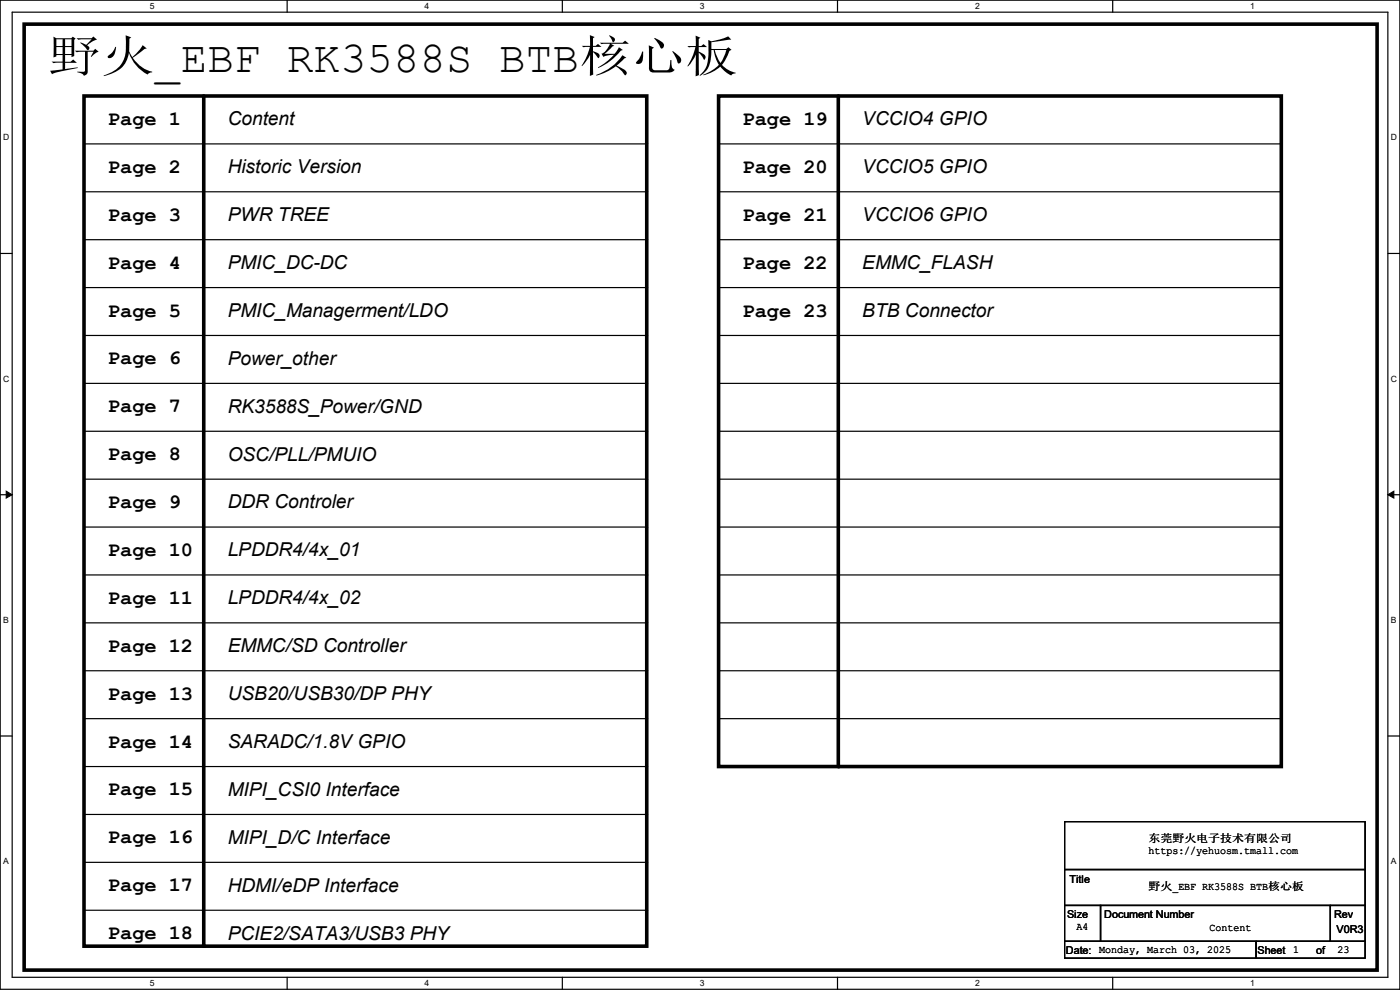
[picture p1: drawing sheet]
<svg xmlns="http://www.w3.org/2000/svg" width="297mm" height="210mm" viewBox="0 0 297 210" stroke-linecap="round" stroke-linejoin="round" font-family="sans-serif">
<path d="M0 0h297v209.8h-297zM2.6 2.6h291.8v204.7h-291.8z" fill="none" stroke="#000" stroke-width=".25"/>
<g fill="#fff">
<path d="M31.7 .3h1v2h-1z"/>
<path d="M31.7 207.6h1v2h-1z"/>
</g>
<path d="M60.9 0v2.6M60.9 207.3v2.5" fill="none" stroke="#000" stroke-width=".25"/>
<g fill="#fff">
<path d="M90.1 .3h1v2h-1z"/>
<path d="M90.1 207.6h1v2h-1z"/>
</g>
<path d="M119.3 0v2.6M119.3 207.3v2.5" fill="none" stroke="#000" stroke-width=".25"/>
<g fill="#fff">
<path d="M148.5 .3h.9v2h-.9z"/>
<path d="M148.5 207.6h.9v2h-.9z"/>
</g>
<path d="M177.7 0v2.6M177.7 207.3v2.5" fill="none" stroke="#000" stroke-width=".25"/>
<g fill="#fff">
<path d="M206.8 .3h1v2h-1z"/>
<path d="M206.8 207.6h1v2h-1z"/>
</g>
<path d="M236.1 0v2.6M236.1 207.3v2.5" fill="none" stroke="#000" stroke-width=".25"/>
<g fill="#fff">
<path d="M265.2 .3h1v2h-1z"/>
<path d="M265.2 207.6h1v2h-1z"/>
<path d="M.7 28.2h1.2v1.9h-1.2z"/>
<path d="M295.1 28.2h1.2v1.9h-1.2z"/>
<path d="M.7 79.3h1.2v2h-1.2z"/>
<path d="M295.1 79.3h1.2v2h-1.2z"/>
</g>
<path d="M0 53.8h2.6M294.4 53.8h2.6" fill="none" stroke="#000" stroke-width=".25"/>
<g fill="#fff">
<path d="M.7 130.5h1.2v2h-1.2z"/>
<path d="M295.1 130.5h1.1v2h-1.1z"/>
</g>
<path d="M0 104.9h2.6M294.4 104.9h2.6" fill="none" stroke="#000" stroke-width=".25"/>
<path d="M1.3 104.2l1.3 .7-1.3 .8zM294.4 104.9l1.3-.7v1.5z" fill="#000" stroke="#000" stroke-width=".21"/>
<g fill="#fff">
<path d="M.7 181.7h1.2v2h-1.2z"/>
<path d="M295.1 181.7h1.1v2h-1.1z"/>
</g>
<g fill="none" stroke="#000" stroke-width=".25">
<path d="M17.8 30.5h119.4M137.2 30.5h.1M152.4 30.5h119.4M271.8 30.5h.1M17.8 40.7h119.4M17.8 50.8h119.4M137.2 40.7h.1M137.2 50.8h.1M152.4 40.7h119.4M152.4 50.8h119.4M271.8 40.7h.1M271.8 50.8h.1"/>
<path d="M17.8 61h119.4M17.8 71.2h119.4M137.2 61h.1M137.2 71.2h.1M152.4 61h119.4M152.4 71.2h119.4M271.8 61h.1M271.8 71.2h.1M17.8 81.3h119.4M17.8 91.5h119.4M137.2 81.3h.1M137.2 91.5h.1"/>
<path d="M152.4 81.3h119.4M152.4 91.5h119.4M271.8 81.3h.1M271.8 91.5h.1M17.8 101.6h119.4M17.8 111.8h119.4M137.2 101.6h.1M137.2 111.8h.1M152.4 101.6h119.4M152.4 111.8h119.4M271.8 101.6h.1M271.8 111.8h.1"/>
<path d="M17.8 122h119.4M17.8 132.1h119.4M137.2 122h.1M137.2 132.1h.1M152.4 122h119.4M152.4 132.1h119.4M271.8 122h.1M271.8 132.1h.1M0 156.1h2.6M17.8 152.4h119.4M17.8 142.3h119.4M137.2 152.4h.1"/>
<path d="M137.2 142.3h.1M152.4 152.4h119.4M152.4 142.3h119.4M271.8 152.4h.1M271.8 142.3h.1M294.4 156.1h2.6M17.8 162.6h119.4M17.8 172.8h119.4M137.2 162.6h.1M137.2 172.8h.1M152.4 162.6h119.4M225.8 174.3h63.8v10.1h-63.8z"/>
<path d="M271.8 162.6h.1M17.8 182.9h119.4M17.8 193.1h119.4M137.2 182.9h.1M137.2 193.1h.1M225.8 184.4h63.8v7.7h-63.8zM225.8 192.1h7.7v7.6h-7.7zM225.8 199.7h40.7v3.5h-40.7zM233.5 192.1h48.7v7.6h-48.7zM266.5 199.7h23.1v3.5h-23.1zM282.2 192.1h7.4v7.6h-7.4z"/>
</g>
<path d="M5.1 5.1h287v200.7h-287zM17.8 20.4h119.4v180.3h-119.4zM43.2 20.4v180.3M152.4 20.4h119.4v142.2h-119.4zM177.8 20.4v142.2" fill="none" stroke="#000" stroke-width=".76"/>
<g fill="#000">
<circle cx="177.8" cy="162.6" r=".38"/>
<circle cx="43.2" cy="200.7" r=".38"/>
</g>
<text font-size="9.4" x="10.2" y="15.2">野火_EBF RK3588S BTB核心板</text>
<g font-size="4.3">
<text x="22.9" y="26.5">Page 1</text>
<text x="157.5" y="26.5">Page 19</text>
<text x="22.9" y="36.7">Page 2</text>
<text x="157.5" y="36.7">Page 20</text>
<text x="22.9" y="46.8">Page 3</text>
<text x="157.5" y="46.8">Page 21</text>
<text x="22.9" y="57">Page 4</text>
<text x="157.5" y="57">Page 22</text>
<text x="22.9" y="67.1">Page 5</text>
<text x="157.5" y="67.1">Page 23</text>
<text x="22.9" y="77.3">Page 6</text>
<text x="22.9" y="87.5">Page 7</text>
<text x="22.9" y="97.6">Page 8</text>
<text x="22.9" y="107.8">Page 9</text>
<text x="22.9" y="117.9">Page 10</text>
<text x="22.9" y="128.1">Page 11</text>
<text x="22.9" y="138.3">Page 12</text>
<text x="22.9" y="148.4">Page 13</text>
<text x="22.9" y="158.6">Page 14</text>
<text x="22.9" y="168.7">Page 15</text>
<text x="22.9" y="178.9">Page 16</text>
<text x="22.9" y="189.1">Page 17</text>
<text x="22.9" y="199.2">Page 18</text>
</g>
<g font-size="4.1">
<text x="48.3" y="26.6">Content</text>
<text x="182.9" y="26.6">VCCIO4 GPIO</text>
<text x="48.3" y="36.7">Historic Version</text>
<text x="182.9" y="36.7">VCCIO5 GPIO</text>
<text x="48.3" y="46.9">PWR TREE</text>
<text x="182.9" y="46.9">VCCIO6 GPIO</text>
<text x="48.3" y="57.1">PMIC_DC-DC</text>
<text x="182.9" y="57.1">EMMC_FLASH</text>
<text x="48.3" y="67.2">PMIC_Managerment/LDO</text>
<text x="182.9" y="67.2">BTB Connector</text>
<text x="48.3" y="77.4">Power_other</text>
<text x="48.3" y="87.5">RK3588S_Power/GND</text>
<text x="48.3" y="97.7">OSC/PLL/PMUIO</text>
<text x="48.3" y="107.9">DDR Controler</text>
<text x="48.3" y="118">LPDDR4/4x_01</text>
<text x="48.3" y="128.2">LPDDR4/4x_02</text>
<text x="48.3" y="138.3">EMMC/SD Controller</text>
<text x="48.3" y="148.5">USB20/USB30/DP PHY</text>
<text x="48.3" y="158.7">SARADC/1.8V GPIO</text>
<text x="48.3" y="168.8">MIPI_CSI0 Interface</text>
<text x="48.3" y="179">MIPI_D/C Interface</text>
<text x="48.3" y="189.1">HDMI/eDP Interface</text>
<text x="48.3" y="199.3">PCIE2/SATA3/USB3 PHY</text>
</g>
<g font-size="2.3">
<text x="243.6" y="178.7">东莞野火电子技术有限公司</text>
<text x="243.6" y="181.2">https://yehuosm.tmall.com</text>
<text x="226.9" y="187.3">Title</text>
<text x="243.6" y="188.9">野火_EBF RK3588S BTB核心板</text>
<text x="226.4" y="194.6">Size</text>
<text x="228.4" y="197.2">A4</text>
<text x="234.2" y="194.6">Document Number</text>
<text x="256.6" y="197.5">Content</text>
<text x="283" y="194.6">Rev</text>
<text x="283.5" y="198">V0R3</text>
<text x="226.1" y="202.3">Date:</text>
<text x="233.2" y="202.1">Monday, March 03, 2025</text>
<text x="266.8" y="202.3">Sheet</text>
<text x="274.4" y="202.1">1</text>
<text x="279.2" y="202.3">of</text>
<text x="283.8" y="202.1">23</text>
</g>
<g font-size="1.8">
<text x="31.8" y="1.9">5</text>
<text x="90.1" y="1.9">4</text>
<text x="148.5" y="1.9">3</text>
<text x="206.8" y="1.9">2</text>
<text x="265.2" y="1.9">1</text>
<text x=".7" y="29.8">D</text>
<text x="295.1" y="29.8">D</text>
<text x=".7" y="80.9">C</text>
<text x="295.1" y="80.9">C</text>
<text x=".7" y="132.1">B</text>
<text x="295.1" y="132.1">B</text>
<text x=".7" y="183.3">A</text>
<text x="295.1" y="183.3">A</text>
<text x="31.8" y="209.2">5</text>
<text x="90.1" y="209.2">4</text>
<text x="148.5" y="209.2">3</text>
<text x="206.8" y="209.2">2</text>
<text x="265.2" y="209.2">1</text>
</g>
</svg>
